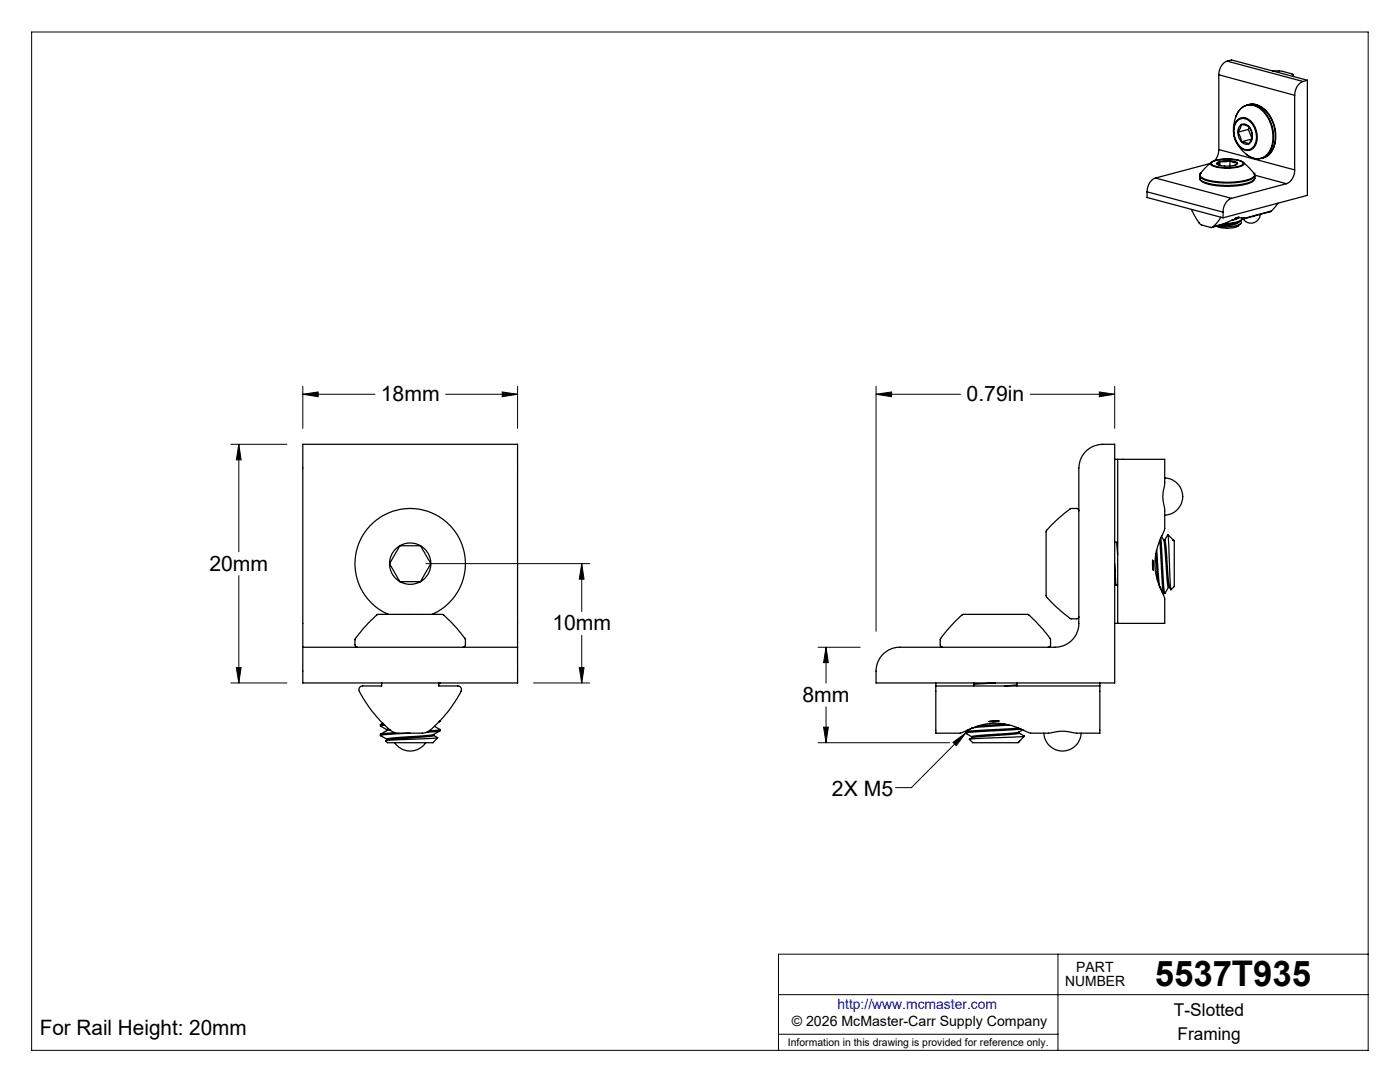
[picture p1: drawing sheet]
<svg xmlns="http://www.w3.org/2000/svg" width="279mm" height="216mm" viewBox="0 0 279 216" stroke-linecap="round" stroke-linejoin="round" font-family="sans-serif">
<g fill="none" stroke="#000" stroke-width=".2">
<path d="M6.3 6.4h266.7v203.2h-266.7zM60.4 78.7l3.1-.5v1zM60.4 78.7h14.4M60.4 77.1v8.4M88.9 78.7h14.4M100.2 78.2l3.1 .5-3.1 .5zM103.3 77.1v8.4M174.8 78.7l3.1-.5v1zM174.8 77.1v48.9M174.8 78.7h16.9M205.6 78.7h16.9M219.4 78.2l3.1 .5-3.1 .5z"/>
<path d="M222.5 77.1v8.4M46.1 88.7h11.2M47.7 88.7l.4 3.1h-.9zM47.7 88.7v21.4M47.7 114.9v21.4M85 112.5h32.7M116.1 112.5l.5 3.1h-1zM116.1 112.5v9.5M46.1 136.3h11.2M47.2 133.2h.9l-.4 3.1zM106.5 136.3h11.2M115.6 133.2h1l-.5 3.1z"/>
<path d="M116.1 126.8v9.5M163.3 129.2h8.4M164.9 129.2l.4 3h-.9zM164.9 129.2v7.1M163.3 148.2h26.2M164.4 145.1h.9l-.4 3.1zM164.9 141v7.2M190.2 148.1l2.5-1.8-1.8 2.5zM192.7 146.3l-10.8 10.9h-3.2M155.4 198.5h117.6M211.1 190.4v19.2M273 190.4h-117.6v19.2"/>
<path d="M155.4 206.4h55.7"/>
</g>
<g fill="none" stroke="#000" stroke-width=".25">
<path d="M243.2 14.9l15.2 4.1M243.2 14.9v14.9M244.9 12.2l-.7 .4-.4 .5-.4 .8-.2 1M244.9 12.2l15.2 4.1M244.9 12.2l.9-.2 15.1 4M253.9 14.1l2 .1 2 .5 .2 .2v.3M258.4 19v14.9M260.1 16.3l-.7 .3-.6 .8-.4 1.6M260.9 16l-.8 .3M260.9 16v23l-16.8 4.5M228.9 38.3l15.2 4M228.9 38.3v1.1l15.2 4.1"/>
<path d="M230.6 35.5l-.6 .3-.6 .6-.3 .9-.2 1M230.6 35.5l15.2 4.1M239.4 35.5l.1 .4 .4 .3 1 .5 1.7 .3 1.9 .2 2.5-.1 2-.4 1-.5 .4-.7M239.4 35l.3 .5 .9 .5 1.2 .3 2.3 .2h2.2l2.4-.4 1.2-.4 .5-.4v-.3M239.4 35.5l.1 .3 .3 .3 1.1 .4 3.4 .5 2.3-.1 1.9-.2 1.4-.5 .5-.7M239.4 35v.5M239.6 34.6l-.2 .4M239.6 34.6h.1M239.6 34.6l-.1 .2 .1 .4 .9 .6 1.6 .4 2.2 .2 2.7-.1 1.8-.4 1.3-.5 .3-.3-.1-.5M241.5 32.6l-10.9 2.9M241.8 32.4l-2.2 2.2M241.8 32.4l.7-.4 1.6-.2h2.4l1.2 .3 .4 .3"/>
<path d="M241.8 32.4l-.2 .3 .4 .4 2.3 .4h1.7l1.4-.2 .8-.4v-.4l-.1-.1M241.8 32.4l1.1-.5 1.4-.1h2l1.6 .5a.42 .42 0 0 1 .2 .5 .42 .42 0 0 1-.5 .3l-1.9 .3h-2.2l-1.3-.3-.4-.3zM242.9 32.7l.3 .2M243.2 29.8l-.2 1.4-.6 .9M243.2 29.8l15.2 4.1M243.5 32.2l-.5 .2-.1 .2v.1M243.5 32.2l-.3 .4-.3 .1M243.5 32.2v.8M245.5 32.1l.8 .1 .6 .3M245.5 32.1l-2 .1M245.5 32.1l.8 .4h.6M245.5 32.1l-.8 .2-1.2-.1"/>
<path d="M245.5 32.1v1M245.8 39.6l-.6 .3-.6 .6-.4 .8-.1 1M246.7 23.1l-.5 2.3 .1 1.7 .4 1.3 .6 .9 1.5 1.5M246.7 23.1l.5-.9 .8-.8 1-.4h1l1 .4 1.1 .9 .9 1.1 .6 1.4 .4 1.6v1.9l-.4 1.3-.6 1.1-.9 .7-1 .3-1.2-.2-1.1-.7M246.9 24l.9-.5 1 .1 .9 .7 .7 1 .5 1.3v1.5l-.5 1.1-.7 .7-1 .1-.7-.3-.7-.6-.7-1.1-.4-1.1v-.9l.2-1.3zM246.9 24.2l.8-.5h1l1.1 .9 .6 .9 .3 1.2v1.3l-.4 1.1-.7 .7-.9 .1-.7-.3-.7-.5-.5-.7-.4-1.1-.2-1.3 .3-1.1zM246.9 32.5l.1 .2-.3 .2-1.5 .3-1.3-.1-1-.4M246.9 32.5l-.3 .4M247.1 26.4l.2 1.1 .5 .8M247.1 26.4l.4 .8 .3 1.1M247.8 24.8h.8l.6 .4M247.8 24.8l-.6 .7-.1 .9"/>
<path d="M247.8 28.3l.7 .5 .7-.1M247.8 24.8l1.4 .4M247.8 28.3l1.4 .4M247.8 24.8l-.3 .8-.4 .8M248.1 32.4l1.2 1.1 1 1.1M248.8 21l.8-.2h.9l1.5 .8 1.2 1.2 1 2 .3 1.9v1.1l-.3 1.5-.8 1.4-.6 .5-.7 .3M248.9 21l1-.1 1 .3 .9 .6 1 1.1 1.1 2.2 .3 1.7v1.1l-.3 1.3-.4 1-.6 .7-.6 .5-.7 .2-1 .1-.8-.2-1-.7M248.9 21l-1.3 .7-.9 1.4M249.1 25.8l-2 .6M249.1 25.8l.7 1.8M249.2 25.2l.6 .9 .1 1.1M249.2 25.2l.5 .9 .2 1.1"/>
<path d="M249.3 20.8h.9l.8 .2 1.5 .9 1.3 1.7 .6 1.7 .2 2.4-.3 1.5-.9 1.5-.7 .6-.6 .2M249.3 25.4l-.2 .4M249.8 27.8l-2 .5M249.9 27.2l-.1 .9-.6 .6M249.9 27.2l-.2 .7-.5 .8M250.3 34.6l.1 .4M250.3 34.6h.1M250.4 35v.5M250.4 35l6.3 1.7M252.1 31.5l-.4 .1M256.7 36.7l-10.9 2.9M258.4 33.9l-.1 .8-.3 .9-.6 .7-.7 .4"/>
<path d="M237.8 41.8l.9 1.7 .9 1.3 2.1 .6 .4-.2M243.7 43.4l-1.6 1.8M244.1 42.3v1.2M244.3 44.6l-2.4 .8M244.3 44.6l-2.2 .6M247.1 43.5l-1.3 .5M247.2 44.3l-.4 .3-.9 .3-1.2 .1-1.2-.1M247.3 43.4l-.8 .2M247.4 44.2l-1.3 .5-2.3 .2M247.6 44.1a.53 .53 0 0 1 0 .6 .53 .53 0 0 1-.5 .2l-2.1 .4-2-.2M247.6 44.6l-.5 .6-1.1 .3h-1.9l-1.3-.4M247.9 43.6a1.52 1.52 0 0 1-1.6 .9l-2.1 .2"/>
<path d="M247.9 43.5a1.52 1.52 0 0 1-1.6 .9l-1.9 .2M248.1 43.5l.2 .1M248.3 43.6l-1.1-.1-2.9 1.1M251.5 42.8l-.4 1.1-.4 .3-.8 .3h-.5l-.7-.2-.7-.8M253.7 42.1l-5.3 1.5M253.7 42.1l-5.4 1.5M255.1 40.5l-1.4 1.6M216.8 90a5 5 0 0 1 3.3-1.3h2.4v47.6h-47.7v-2.4a4.8 4.8 0 0 1 4.8-4.7l31.4-.1a4.7 4.7 0 0 0 4.3-4.7v-31.4a4.7 4.7 0 0 1 1.5-3zM222.5 91.7h.6M223.1 91.7h9.3v5.1a9.4 9.4 0 0 0 0 5v3.8l-.1 .4a12.6 12.6 0 0 0 0 13l.1 .4v5h-9.3M223.1 91.7v32.7M232.4 95.4h.1a3.7 3.7 0 0 1 3.5 3.7 3.7 3.7 0 0 1-3.6 3.7"/>
<path d="M77.8 112.5a4.1 4.1 0 0 0 2 3.6M77.8 112.5l2 3.6M79.8 108.9l-2 3.6M79.8 108.9a4 4 0 0 0-2 3.6M79.8 108.9h4.1M79.8 108.9l.1-.1a4 4 0 0 1 4 .1M79.8 116.1h4.1M79.8 116.1l.4 .1a4.2 4.2 0 0 0 3.7-.1M83.9 108.9l2.1 3.6M83.9 108.9a4 4 0 0 1 2.1 3.6M86 112.5a4.1 4.1 0 0 1-2.1 3.6M86 112.5l-2.1 3.6"/>
<path d="M215.3 102v-.3l-.4-.2h-1.2l-.4 .3a18.5 18.5 0 0 0-4.5 4.3v12.8a21.1 21.1 0 0 0 5 4.6h1.2l.3-.2v-.3M222.5 112.5l.2 4.3M222.5 108.2h.6M222.5 116.8h.6M222.8 108.2l.3 2.5M230 111.8l.2 1.9M230.6 110.5l.4 5.5M230.8 109.7l.7 7.4M231.5 117.2l.7 1.2M231.5 107.8l.6 9.9 .1 .7h.2M231.5 117.2h.1M231.7 107.4l.5 9.7 .2 1.3 .8-1.2"/>
<path d="M231.8 107l.5 .8h.1M232.3 107.8l.6 7.8 .3 1.6M232.4 107.8l.3 1.5 .5 7 .2 .9 .3 .5M233.1 106.7l-.7 1.1M233.1 106.7l.6 11 .7-.7v-9.1l-.2-.1M233.1 106.7l1.1 1.1M233.2 117.2h.2M234.1 107.8h.1M234.2 107.8h.1M60.4 129.2v7.1h42.9v-7.1M60.4 129.2v-40.5h42.9v40.5M60.4 129.2h42.9"/>
<path d="M71.3 129.2l-.2-.1-.3-.4 .1-1.2 1.8-2.3a10.1 10.1 0 0 1 2.8-2.6h12.8a22.6 22.6 0 0 1 4.6 5.1v1l-.3 .4-.2 .1M76.2 136.8l-.1 .1M76.2 136.3v.6M77.5 122.6a11 11 0 0 1-4.3-16.9 11 11 0 0 1 17.4 0 11 11 0 0 1-4.4 16.9M87.6 136.3v.6h3.8a.72 .72 0 0 1 .6 1 22.9 22.9 0 0 1-6.8 8.2l-.8 .2h-5.3a4.3 4.3 0 0 1-2.5-1.8 23.3 23.3 0 0 1-5-6.9v-.1a.67 .67 0 0 1 .8-.6h3.8M87.8 136.3l-.2 .1 .2-.1M186.8 136.9v9.4h4.9l.7-.3a12.6 12.6 0 0 1 12.8 .2l.4 .1 4.4-.1a9.1 9.1 0 0 1 4.9 .1h4.6v-9.4M186.8 136.9h32.7M186.8 136.3v.6M188.1 129.2l-.3-.2-.2-.2v-1.2a20.5 20.5 0 0 1 4.7-5h12.8a21.4 21.4 0 0 1 4.6 5.1v1.1l-.5 .4M194.4 136.3v.6M198.6 136.3l-4.2 .2"/>
<path d="M203 136.7l-2.6 .2M203 136.3v.6M219.5 136.3v.6M222.5 124.4h.6M75.9 146.8l1.3 .7M75.9 144.6v.3M75.9 146.5v.3M76.4 144.3l-.5 .3M76.6 144.5l-.7 .1M76.8 144.7l-.9 .2 1.3 .7M77.2 147.5v.2M77.6 145.5l-.4 .1v.2"/>
<path d="M77.8 145.6l-.5 .1-1.4 .8M78.8 148.2l.6 .7a3.7 3.7 0 0 0 5.5-.7M78.8 146.2l-2.9 .3M81.8 146.3l-4.2 .2-1.7 .3M86.6 146.8l.7 .4-10.3 .6M86.6 146.8l-.9 .2-7.5 .5-1.2 .3M86.6 146.5v.3M86.7 144.9l1.1 .7M87.3 147.2l-.9 1h-9.1l-.3-.4M87.8 143.9l-.2 .1M87.8 145.8l-.5 .3a4.4 4.4 0 0 1-3 .7l-5.6 .4-1.5 .3M87.8 145.6l-2.1 .2"/>
<path d="M87.8 143.8l-.1 .2M87.8 145.6v.2l-.2 .1-2.4 .2M193.9 145.3h.1M193.9 147v.2M194 145.3l-1.3 .7M194 147.2l-.5 .3M199.4 143.9l-2 .1M199.4 143.9l-1 .1h-1M200.6 144.5l-5.4 .4M201.4 144.7l-7.4 .6M203.3 148h.1M203.3 145.3l-9.4 .5-1.2 .2v.3"/>
<path d="M203.4 146.3l1 .6M203.4 146.3l-.8 .2-7.1 .5-1.5 .2M203.4 148h-.1M203.4 146v.3M203.8 145.5l-9.6 .5-1.5 .3 1.2 .7M204.1 145.6a3.5 3.5 0 0 1-2.5 .7l-5.9 .4-1.8 .3M204.4 146.9l-10.9 .6 .6 .7h9.1l.2-.2M204.4 146.9l-1.1 1.1M208.3 146.3a3.7 3.7 0 0 0 3.7 3.6 3.7 3.7 0 0 0 3.8-3.6"/>
</g>
<path d="M219.4 78.2l3.1 .5-3.1 .5zM174.8 78.7l3.1-.5v1zM164.4 145.1h.9l-.4 3.1zM164.9 129.2l.4 3h-.9zM190.2 148.1l2.5-1.8-1.8 2.5zM47.2 133.2h.9l-.4 3.1zM47.7 88.7l.4 3.1h-.9zM100.2 78.2l3.1 .5-3.1 .5zM60.4 78.7l3.1-.5v1zM115.6 133.2h1l-.5 3.1zM116.1 112.5l.5 3.1h-1z" fill="#000"/>
<text font-size="7.1" x="230.5" y="196.8">5537T935</text>
<g font-size="4.2">
<text x="76" y="80.1">18mm</text>
<text x="192.9" y="80.1">0.79in</text>
<text x="41.8" y="113.9">20mm</text>
<text x="110.2" y="125.8">10mm</text>
<text x="160.2" y="140.1">8mm</text>
<text x="166" y="158.7">2X M5</text>
<text x="7.9" y="206.5">For Rail Height: 20mm</text>
</g>
<g font-size="3.5">
<text x="234.3" y="202.8">T-Slotted</text>
<text x="235" y="207.5">Framing</text>
</g>
<g font-size="2.8">
<text x="212.6" y="196.8">NUMBER</text>
<text x="214.8" y="194">PART</text>
<text x="158" y="204.8">© 2026 McMaster-Carr Supply Company</text>
</g>
<text font-size="2.8" fill="#00f" x="167.1" y="201.4">http://www.mcmaster.com</text>
<text font-size="2.1" x="157.3" y="208.6">Information in this drawing is provided for reference only.</text>
</svg>
